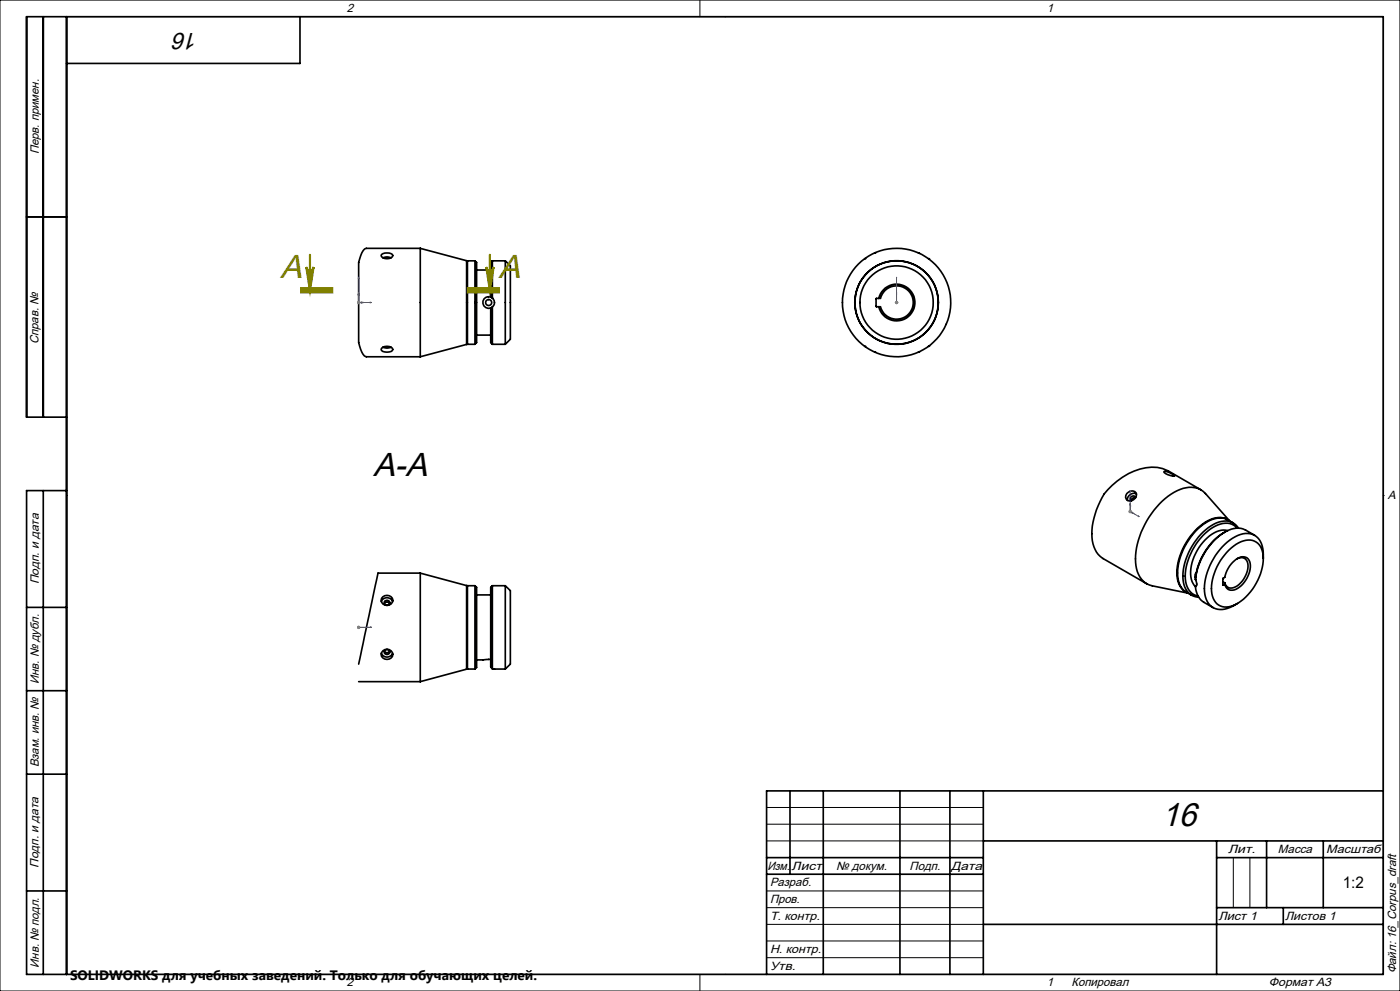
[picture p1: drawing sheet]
<svg xmlns="http://www.w3.org/2000/svg" width="420mm" height="297mm" viewBox="0 0 420 297" stroke-linecap="round" stroke-linejoin="round" font-family="sans-serif">
<g fill="none" stroke="#000" stroke-width=".5">
<path d="M13 5v120M20 5v287M90 5v14h-70M8 65h12M114.5 76.3a3.1 3.1 0 0 1 3.2 0l.1 .3a2.08 2.08 0 0 1-3.5 0zM114.9 77.3l1-.3 1.4 .3M126.1 74.4h-16.2a1.65 1.65 0 0 0-1.4 1.4 17.7 17.7 0 0 0-.9 8.3v13.1a17.7 17.7 0 0 0 .9 8.3 1.63 1.63 0 0 0 1.4 1.4M126.1 74.4v32.5M126.1 74.4l13.9 3.7M140 78.1l.2 .1M140 78.1v25.1M140.2 78.2v25"/>
<path d="M140.2 78.2h2.3M142.5 78.2v25M142.5 78.2l.5 .5v24l-.5 .5M147.7 78.2v11.1M147.7 78.2a2.79 2.79 0 0 0-.5 2.7v8.1M147.7 78.2h3.9M151.6 78.2v25M151.6 78.2l1.5 1.5v22l-1.5 1.5M259.4 77.5h.1M262.4 75.8h.1M275.5 75.8h.1M278.6 77.5h.1"/>
<path d="M143 80.9h4.2M147.2 89a1.76 1.76 0 0 0-2.4 1.7 1.76 1.76 0 0 0 2.4 1.6M147.2 89l.5 .3M147.2 92.3v10.4l.5 .5M147.7 89.3l.1 .1a1.72 1.72 0 0 1-.1 2.6M147.7 92l-.5 .3M147.7 92v11.2M263.6 89.4l-.8 .1v2.3l.8 .1M263.6 89.4a5.5 5.5 0 0 1 8.5-3.3 5.5 5.5 0 0 1 0 9.1 5.5 5.5 0 0 1-8.5-3.3M263.6 89.4h.5a5 5 0 0 1 7.7-2.8 5 5 0 0 1 0 8.2 5 5 0 0 1-7.7-2.9h-.5M109.9 106.9h16.2M114.5 104.4a2.23 2.23 0 0 1 3.3 .3 2.28 2.28 0 0 1-3.5 0z"/>
<path d="M114.9 104.1l1 .2 1.4-.2M140 103.2l-13.9 3.7M140.2 103.2h-.2M140.2 103.2h2.3M143 100.4h4.2M147.7 103.2h3.9M259.4 103.8h.1M262.4 105.5h.1M275.5 105.5h.1M278.6 103.8h.1M20 125h-12v-120h407v287h-407v-145h12M13 147v145"/>
<path d="M338.1 147.9a1.59 1.59 0 0 1 1.5-.8 1.59 1.59 0 0 1 1.4 1.1 1.87 1.87 0 0 1-1.1 1.7 1.87 1.87 0 0 1-2-.3l-.2-.5zM339.4 150l.4-.7 .8-.1a.77 .77 0 0 0-1.2-.4 .77 .77 0 0 0 .1 1.3M340.9 148a1.92 1.92 0 0 0-2.7 2M349.2 141.3a4.3 4.3 0 0 1 3.2 1.4l-2.1-.5-1-.5zM350.5 141.2a12.4 12.4 0 0 0-11.9 .7 18.8 18.8 0 0 0-9.7 10.9 15 15 0 0 0 0 12.6l2 2 13.1 7.5M350.6 141.2l9.7 5.6M367.4 159.5a18.6 18.6 0 0 0-8.8 14.2M368.3 159a7 7 0 0 0-6.8 2.9 13.8 13.8 0 0 0-4.1 11.7l.5 1.2 .7 1M368.3 155.7a6.9 6.9 0 0 0-7.4 1.5 19 19 0 0 0-7.5 16.3 6 6 0 0 0 4.1 4.9M368.3 155.7l1.7 1M368.3 155.8h.1M368.7 156a5.7 5.7 0 0 0-6.4 .1 18.9 18.9 0 0 0-9.1 17.3 5.2 5.2 0 0 0 3 4.2h-.1"/>
<path d="M368.9 156.1l-7.3-8.2a6.9 6.9 0 0 0-8.5-.8 24.7 24.7 0 0 0-12.4 21.5 6.9 6.9 0 0 0 5 7l10.7 2.2M371.2 158.3a4.9 4.9 0 0 0-6.6-.6 18 18 0 0 0-8.9 16.6 4.8 4.8 0 0 0 3.7 4.3M371.5 158.3a4.9 4.9 0 0 0-6.6-1.6 18.8 18.8 0 0 0-9.9 17.7 4.8 4.8 0 0 0 4.6 4.6M113.4 171.8l-5.8 27.2M113.4 171.8h12.7M114.9 178.9a1.64 1.64 0 0 1 2.3-.2 1.64 1.64 0 0 1 .1 2.3 1.64 1.64 0 0 1-2.3 .2 1.64 1.64 0 0 1-.1-2.3zM126.1 171.8v32.5M126.1 171.8l13.9 3.7M140 175.5h.2M140 175.5v25.1M140.2 175.5v25M140.2 175.5h2.3"/>
<path d="M142.5 175.5v25M142.5 175.5l.5 .5v24l-.5 .5M143 178.3h4.2M147.7 175.5v24.9M147.7 175.5l-.5 .5v23.9l.5 .5M147.7 175.5h3.9M151.6 175.5v25M151.6 175.5l1.5 1.5v22l-1.5 1.5M358.6 173.7l.1 .1a1.68 1.68 0 0 1 0 2M358.9 171.7l-.4 .5 .2 .9M359 175.5l-.3 .2a5.7 5.7 0 0 0 2.5 4.8l2.7 1.6M366.9 175.3l.1 .1"/>
<path d="M366.9 174.3l.6 .4M367.4 175.1a2.31 2.31 0 0 0 3.9 1.3 8 8 0 0 0 3.6-8.1 2.48 2.48 0 0 0-4.2-.6 9 9 0 0 0-3.3 5.3l-.5 .5v1.8M367.4 175.1l-.4 .3M367.5 174.7l-.1 .4M368.7 164.8a7.6 7.6 0 0 1 7.6-2.6 5.7 5.7 0 0 1 2.7 6.1 16.3 16.3 0 0 1-9.6 13.4 4.4 4.4 0 0 1-5.9-4.5 16.9 16.9 0 0 1 5.2-12.4zM371.1 167.5a2.18 2.18 0 0 1 2.5 0 2.18 2.18 0 0 1 .8 2.4 6.9 6.9 0 0 1-5.1 6.3l-1.2-.4-.6-1.1M376.4 160.4l-2.7-1.5a6.3 6.3 0 0 0-6.6 .8 19.8 19.8 0 0 0-8.5 14M379 167.4a6.9 6.9 0 0 0-2.7-7 7 7 0 0 0-7.3 1.5 19 19 0 0 0-7.5 16.2 5 5 0 0 0 7.5 4l2.2-1.2M8 182h12M114.4 195.8a1.81 1.81 0 0 0 1.7 1.1 1.81 1.81 0 0 0 1.7-1.1M114.4 180.3a1.83 1.83 0 0 1 1.7-1.2 1.83 1.83 0 0 1 1.7 1.2M114.9 195a1.64 1.64 0 0 1 2.3-.1 1.64 1.64 0 0 1 .1 2.3 1.64 1.64 0 0 1-2.3 .2 1.64 1.64 0 0 1-.1-2.4z"/>
<path d="M115.3 180.9a.92 .92 0 0 1 1.6 0M115.3 195.2a.89 .89 0 0 0 1.6 0M147.2 197.6l-4.2 .2M8 207h12M107.6 204.3h18.5M140 200.6l-13.9 3.7M140.2 200.5l-.2 .1M140.2 200.5h2.3M147.7 200.4l3.9 .1M8 232h12M237 237v25M247 237v55"/>
<path d="M270 237v55M285 237v55M295 237v55M415 237h-185v55M230 257h65M295 252h120M365 252v40M365 257h50M380 252v20M397 252v20M8 267h12M230 262h65"/>
<path d="M295 277h120M365 272h50M385 272v5"/>
<circle cx="146.6" cy="90.7" r=".91"/>
<circle cx="269" cy="90.7" r="12.5"/>
<circle cx="269" cy="90.7" r="11"/>
<circle cx="269" cy="90.7" r="16.3"/>
<circle cx="116.2" cy="180.7" r=".79"/>
<circle cx="116.2" cy="195.4" r=".79"/>
</g>
<path d="M107.6 83v7.7h3.8M111.1 90.6l.3 .1-.3 .1z" fill="none" stroke="#00f" stroke-width=".3"/>
<g fill="none" stroke="#000" stroke-width=".3">
<path d="M0 0h420v297h-420zM20 5h395v287h-395zM210 0v5M217.5 5h.1M20 148.5h.1M415 148.5h.1M230 242h65M230 247h65M230 252h65M370 257v15M375 257v15M230 267h65"/>
<path d="M230 272h65M230 277h65M210 292v5M217.5 292h.1M230 282h65M230 287h65"/>
</g>
<path d="M111.1 90.6l.3 .1-.3 .1z" fill="#00f"/>
<path d="M107.6 83l.1 .4h-.2z" fill="none" stroke="#00f" stroke-width=".3"/>
<path d="M107.6 83l.1 .4h-.2z" fill="#00f"/>
<path d="M91.9 80a1.11 1.11 0 0 0 1.1 1.1 1.11 1.11 0 0 0 1.1-1.1l-1.1 7z" fill="none" stroke="#808000" stroke-width=".65" stroke-linecap="butt"/>
<path d="M107.1 90.7h1M107.2 90.3l.7 .7M107.6 90.2v1M107.9 90.3l-.7 .7" fill="none" stroke="#808080" stroke-width=".3"/>
<path d="M93 76.4v10.6" fill="none" stroke="#808000" stroke-width=".65"/>
<path d="M91.9 80a1.11 1.11 0 0 0 1.1 1.1 1.11 1.11 0 0 0 1.1-1.1l-1.1 7z" fill="#808000"/>
<path d="M145.9 80a1.11 1.11 0 0 0 1.1 1.1 1.11 1.11 0 0 0 1.1-1.1l-1.1 7z" fill="none" stroke="#808000" stroke-width=".65" stroke-linecap="butt"/>
<path d="M147 76.4v10.6" fill="none" stroke="#808000" stroke-width=".65"/>
<path d="M145.9 80a1.11 1.11 0 0 0 1.1 1.1 1.11 1.11 0 0 0 1.1-1.1l-1.1 7z" fill="#808000"/>
<path d="M107.6 87.6v3.1h1.5M108.4 90.5l.7 .2-.7 .2z" fill="none" stroke="#00f" stroke-width=".3"/>
<path d="M90 87h10M90 87.7h10M90 86.4h10M140 86.4h10zM140 87h10M140 87.7h10" fill="none" stroke="#808000" stroke-width=".65" stroke-linecap="butt"/>
<path d="M108.4 90.5l.7 .2-.7 .2z" fill="#00f"/>
<path d="M107.6 87.6l.2 .8h-.4z" fill="none" stroke="#00f" stroke-width=".3"/>
<path d="M107.6 87.6l.2 .8h-.4z" fill="#00f"/>
<path d="M269 90.6v.2zM269 90.7h.1M269 83v7.7" fill="none" stroke="#00f" stroke-width=".3"/>
<path d="M107.1 90.7h1M107.2 90.3l.7 .7M107.6 90.2v1M107.9 90.3l-.7 .7" fill="none" stroke="#808080" stroke-width=".3"/>
<path d="M269 90.6v.2z" fill="#00f"/>
<path d="M269 83v.4v-.4" fill="none" stroke="#00f" stroke-width=".3"/>
<path d="M269 83v.4z" fill="#00f"/>
<path d="M269 90.5v.4zM269 90.7h.1M269 87.6v3.1" fill="none" stroke="#00f" stroke-width=".3"/>
<path d="M268.5 90.7h1M268.6 90.3l.7 .7M269 90.2v1M269.3 90.3l-.7 .7" fill="none" stroke="#808080" stroke-width=".3"/>
<path d="M269 90.5v.4z" fill="#00f"/>
<path d="M269 87.6v.8v-.8" fill="none" stroke="#00f" stroke-width=".3"/>
<path d="M269 87.6v.8z" fill="#00f"/>
<path d="M339.1 147v6.3l2.7 1.6M341.5 154.7l.3 .2z" fill="none" stroke="#00f" stroke-width=".3"/>
<path d="M268.5 90.7h1M268.6 90.3l.7 .7M269 90.2v1M269.3 90.3l-.7 .7" fill="none" stroke="#808080" stroke-width=".3"/>
<path d="M341.5 154.7l.3 .2z" fill="#00f"/>
<path d="M339.1 147v.4z" fill="none" stroke="#00f" stroke-width=".3"/>
<path d="M339.1 147v.4z" fill="#00f"/>
<path d="M339.1 150.8v2.5l1 .6M339.6 153.5l.5 .4-.5-.1z" fill="none" stroke="#00f" stroke-width=".3"/>
<path d="M338.6 153.3h.9M338.7 153l.7 .7M339.1 152.8v1M339.4 153l-.7 .7" fill="none" stroke="#808080" stroke-width=".3"/>
<path d="M339.6 153.5l.5 .4-.5-.1z" fill="#00f"/>
<path d="M339.1 150.8l.1 .7-.3-.2z" fill="none" stroke="#00f" stroke-width=".3"/>
<path d="M339.1 150.8l.1 .7-.3-.2z" fill="#00f"/>
<path d="M107.6 188h.1M107.6 188h3.8M111.4 188h-.3h.3" fill="none" stroke="#00f" stroke-width=".3"/>
<path d="M338.6 153.3h.9M338.7 153l.7 .7M339.1 152.8v1M339.4 153l-.7 .7" fill="none" stroke="#808080" stroke-width=".3"/>
<path d="M111.1 188h.3z" fill="#00f"/>
<path d="M107.5 188h.2z" fill="none" stroke="#00f" stroke-width=".3"/>
<path d="M107.5 188h.2z" fill="#00f"/>
<path d="M107.6 188h.1M107.6 188h3.8M111.4 188h-.3h.3" fill="none" stroke="#00f" stroke-width=".3"/>
<path d="M107.1 188h1M107.2 187.7l.7 .7M107.6 187.5v1M107.9 187.7l-.7 .7" fill="none" stroke="#808080" stroke-width=".3"/>
<path d="M111.1 188h.3z" fill="#00f"/>
<path d="M107.5 188h.2z" fill="none" stroke="#00f" stroke-width=".3"/>
<path d="M107.5 188h.2z" fill="#00f"/>
<path d="M107.1 188h1M107.2 187.7l.7 .7M107.6 187.5v1M107.9 187.7l-.7 .7" fill="none" stroke="#808080" stroke-width=".3"/>
<g font-size="10" fill="#808000">
<text x="84.1" y="83.2">А</text>
<text x="149.6" y="83.2">А</text>
</g>
<g font-size="10">
<text x="112" y="142.6">А-А</text>
<text x="348.5" y="247.6">16</text>
</g>
<text font-size="7.1" x="59.6" y="9.8" transform="rotate(-180 59.6 9.8)">16</text>
<text font-size="4.8" x="402.8" y="266">1:2</text>
<text font-size="4.1" x="21" y="293.7">SOLIDWORKS для учебных заведений. Только для обучающих целей.</text>
<g font-size="3.6">
<text x="104" y="3.6">2</text>
<text x="314" y="3.6">1</text>
<text x="11.6" y="46.3" transform="rotate(-90 11.6 46.3)">Перв. примен.</text>
<text x="11.6" y="103.2" transform="rotate(-90 11.6 103.2)">Справ. №</text>
<text x="416.4" y="149.6">A</text>
<text x="11.6" y="175.1" transform="rotate(-90 11.6 175.1)">Подп. и дата</text>
<text x="11.6" y="205" transform="rotate(-90 11.6 205)">Инв. № дубл.</text>
<text x="11.6" y="230" transform="rotate(-90 11.6 230)">Взам. инв. №</text>
<text x="368.4" y="255.6">Лит.</text>
<text x="383.4" y="255.6">Масса</text>
<text x="397.8" y="255.6">Масштаб</text>
<text x="11.6" y="260.1" transform="rotate(-90 11.6 260.1)">Подп. и дата</text>
<text x="230.2" y="260.6">Изм.</text>
<text x="237.5" y="260.6">Лист</text>
<text x="250.9" y="260.6">№ докум.</text>
<text x="272.9" y="260.6">Подп.</text>
<text x="285.4" y="260.6">Дата</text>
<text x="231" y="265.6">Разраб.</text>
<text x="231" y="270.6">Пров.</text>
<text x="231" y="275.6">Т. контр.</text>
<text x="365.5" y="275.6">Лист 1</text>
<text x="385.5" y="275.6">Листов 1</text>
<text x="231" y="285.6">Н. контр.</text>
<text x="11.6" y="290" transform="rotate(-90 11.6 290)">Инв. № подл.</text>
<text x="231" y="290.6">Утв.</text>
<text x="418.9" y="291.8" transform="rotate(-90 418.9 291.8)">Файл: 16_Corpus_draft</text>
<text x="104" y="295.6">2</text>
<text x="314" y="295.6">1</text>
<text x="321.5" y="295.6">Копировал</text>
<text x="380.7" y="295.6">Формат А3</text>
</g>
</svg>
